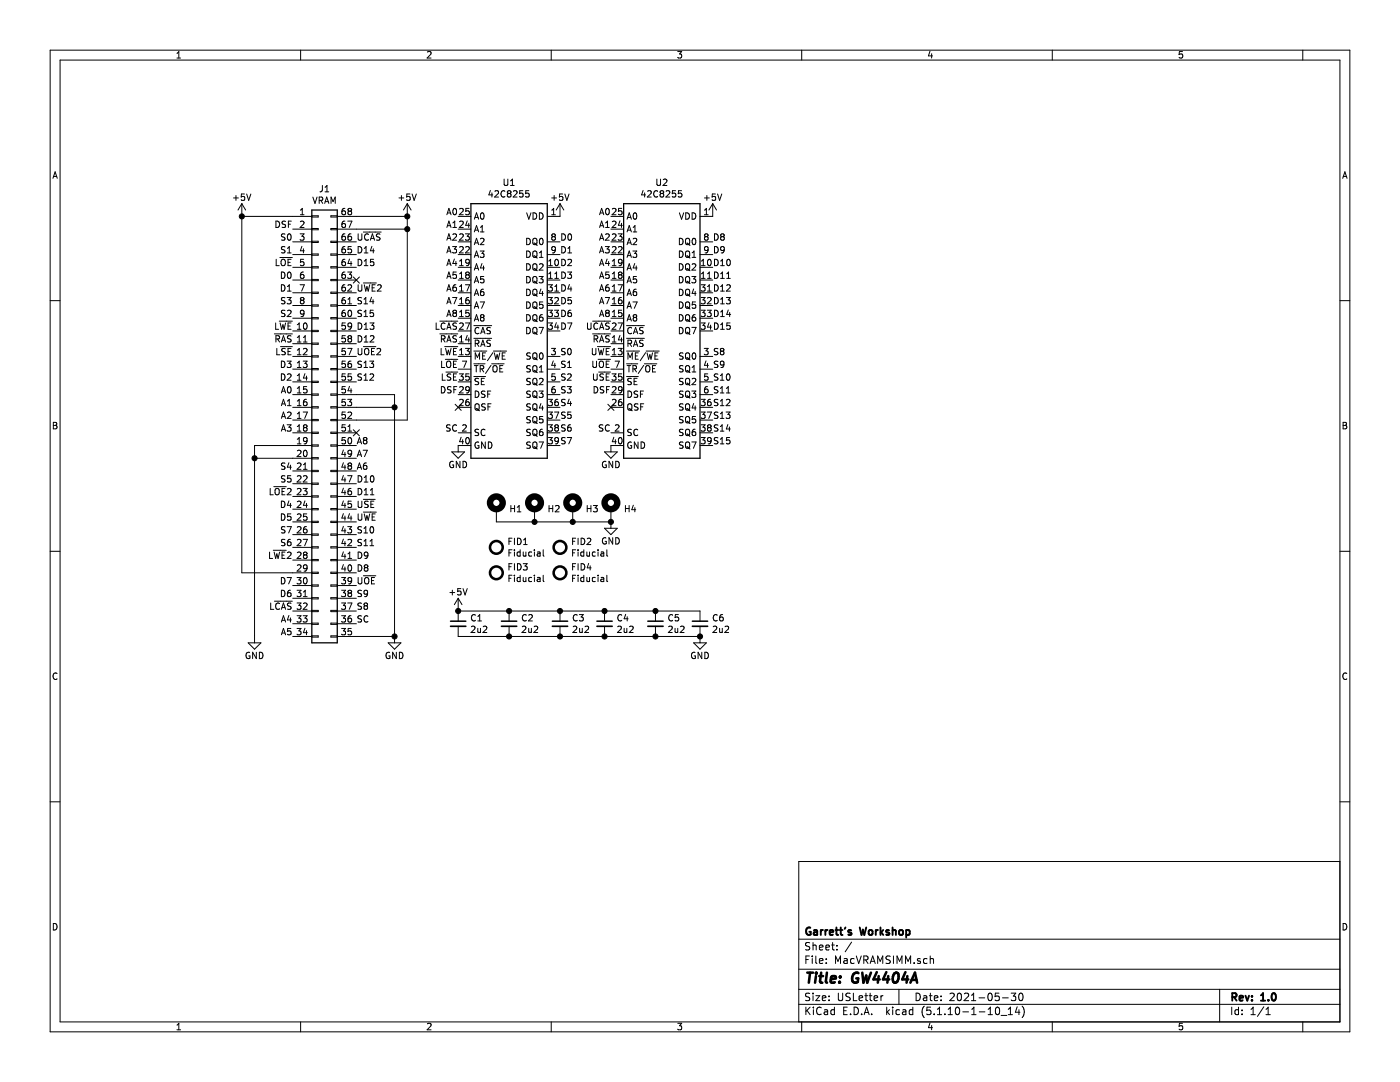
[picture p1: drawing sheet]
EESchema Schematic File Version 4
EELAYER 30 0
EELAYER END
$Descr USLetter 11000 8500
encoding utf-8
Sheet 1 1
Title "GW4404A"
Date "2021-05-30"
Rev "1.0"
Comp "Garrett's Workshop"
Comment1 ""
Comment2 ""
Comment3 ""
Comment4 ""
$EndDescr
Wire Wire Line
	3600 4800 4000 4800
Wire Wire Line
	3600 5000 4000 5000
$Comp
L Device:C_Small C2
U 1 1
P 4000 4900
F 0 "C2" H 4092 4946 50  0000 L CNN
F 1 "2u2" H 4092 4855 50  0000 L CNN
F 2 "stdpads:C_0805" H 4000 4900 50  0001 C CNN
F 3 "" H 4000 4900 50  0001 C CNN
	1    4000 4900
	1    0    0    -1  
$EndComp
$Comp
L Device:C_Small C3
U 1 1
P 4400 4900
F 0 "C3" H 4492 4946 50  0000 L CNN
F 1 "2u2" H 4492 4855 50  0000 L CNN
F 2 "stdpads:C_0805" H 4400 4900 50  0001 C CNN
F 3 "" H 4400 4900 50  0001 C CNN
	1    4400 4900
	1    0    0    -1  
$EndComp
Connection ~ 4000 4800
Wire Wire Line
	4000 4800 4400 4800
Connection ~ 4000 5000
Wire Wire Line
	4000 5000 4400 5000
$Comp
L power:+5V #PWR0146
U 1 1
P 3600 4800
F 0 "#PWR0146" H 3600 4650 50  0001 C CNN
F 1 "+5V" H 3600 4950 50  0000 C CNN
F 2 "" H 3600 4800 50  0001 C CNN
F 3 "" H 3600 4800 50  0001 C CNN
	1    3600 4800
	1    0    0    -1  
$EndComp
Connection ~ 3600 4800
$Comp
L Device:C_Small C4
U 1 1
P 4750 4900
F 0 "C4" H 4842 4946 50  0000 L CNN
F 1 "2u2" H 4842 4855 50  0000 L CNN
F 2 "stdpads:C_0805" H 4750 4900 50  0001 C CNN
F 3 "" H 4750 4900 50  0001 C CNN
	1    4750 4900
	1    0    0    -1  
$EndComp
Connection ~ 4400 5000
Wire Wire Line
	4400 5000 4750 5000
$Comp
L Mechanical:MountingHole_Pad H3
U 1 1
P 4500 4000
F 0 "H3" H 4600 4003 50  0000 L CNN
F 1 " " H 4600 3958 50  0001 L CNN
F 2 "stdpads:PasteHole_1.1mm_PTH" H 4500 4000 50  0001 C CNN
F 3 "" H 4500 4000 50  0001 C CNN
	1    4500 4000
	1    0    0    -1  
$EndComp
$Comp
L Mechanical:MountingHole_Pad H4
U 1 1
P 4800 4000
F 0 "H4" H 4900 4003 50  0000 L CNN
F 1 " " H 4900 3958 50  0001 L CNN
F 2 "stdpads:PasteHole_1.1mm_PTH" H 4800 4000 50  0001 C CNN
F 3 "" H 4800 4000 50  0001 C CNN
	1    4800 4000
	1    0    0    -1  
$EndComp
$Comp
L power:GND #PWR0145
U 1 1
P 4800 4100
F 0 "#PWR0145" H 4800 3850 50  0001 C CNN
F 1 "GND" H 4800 3950 50  0000 C CNN
F 2 "" H 4800 4100 50  0001 C CNN
F 3 "" H 4800 4100 50  0001 C CNN
	1    4800 4100
	-1   0    0    -1  
$EndComp
$Comp
L Mechanical:Fiducial FID1
U 1 1
P 3900 4300
F 0 "FID1" H 3985 4346 50  0000 L CNN
F 1 "Fiducial" H 3985 4255 50  0000 L CNN
F 2 "stdpads:Fiducial" H 3900 4300 50  0001 C CNN
F 3 "" H 3900 4300 50  0001 C CNN
	1    3900 4300
	1    0    0    -1  
$EndComp
$Comp
L Mechanical:Fiducial FID2
U 1 1
P 4400 4300
F 0 "FID2" H 4485 4346 50  0000 L CNN
F 1 "Fiducial" H 4485 4255 50  0000 L CNN
F 2 "stdpads:Fiducial" H 4400 4300 50  0001 C CNN
F 3 "" H 4400 4300 50  0001 C CNN
	1    4400 4300
	1    0    0    -1  
$EndComp
$Comp
L Mechanical:Fiducial FID3
U 1 1
P 3900 4500
F 0 "FID3" H 3985 4546 50  0000 L CNN
F 1 "Fiducial" H 3985 4455 50  0000 L CNN
F 2 "stdpads:Fiducial" H 3900 4500 50  0001 C CNN
F 3 "" H 3900 4500 50  0001 C CNN
	1    3900 4500
	1    0    0    -1  
$EndComp
$Comp
L Mechanical:Fiducial FID4
U 1 1
P 4400 4500
F 0 "FID4" H 4485 4546 50  0000 L CNN
F 1 "Fiducial" H 4485 4455 50  0000 L CNN
F 2 "stdpads:Fiducial" H 4400 4500 50  0001 C CNN
F 3 "" H 4400 4500 50  0001 C CNN
	1    4400 4500
	1    0    0    -1  
$EndComp
$Comp
L Mechanical:MountingHole_Pad H2
U 1 1
P 4200 4000
F 0 "H2" H 4300 4003 50  0000 L CNN
F 1 " " H 4300 3958 50  0001 L CNN
F 2 "stdpads:PasteHole_1.1mm_PTH" H 4200 4000 50  0001 C CNN
F 3 "" H 4200 4000 50  0001 C CNN
	1    4200 4000
	1    0    0    -1  
$EndComp
$Comp
L Mechanical:MountingHole_Pad H1
U 1 1
P 3900 4000
F 0 "H1" H 4000 4003 50  0000 L CNN
F 1 " " H 4000 3958 50  0001 L CNN
F 2 "stdpads:PasteHole_1.1mm_PTH" H 3900 4000 50  0001 C CNN
F 3 "" H 3900 4000 50  0001 C CNN
	1    3900 4000
	1    0    0    -1  
$EndComp
Wire Wire Line
	3900 4100 4200 4100
Connection ~ 4200 4100
Wire Wire Line
	4200 4100 4500 4100
Connection ~ 4500 4100
Wire Wire Line
	4500 4100 4800 4100
Connection ~ 4800 4100
$Comp
L GW_RAM:VRAM-256kx8-SOP-40 U2
U 1 1
P 5200 2600
F 0 "U2" H 5200 3767 50  0000 C CNN
F 1 "42C8255" H 5200 3676 50  0000 C CNN
F 2 "stdpads:SOJ-40-400mil-Skinny" H 5200 1550 50  0001 C CNN
F 3 "" H 5200 2350 50  0001 C CNN
	1    5200 2600
	1    0    0    -1  
$EndComp
Text Label 3600 1700 2    50   ~ 0
A0
Text Label 3600 1800 2    50   ~ 0
A1
Text Label 3600 1900 2    50   ~ 0
A2
Text Label 3600 2000 2    50   ~ 0
A3
Text Label 3600 2100 2    50   ~ 0
A4
Text Label 3600 2200 2    50   ~ 0
A5
Text Label 3600 2300 2    50   ~ 0
A6
Text Label 3600 2400 2    50   ~ 0
A7
Text Label 3600 2500 2    50   ~ 0
A8
Text Label 3600 2600 2    50   ~ 0
L~CAS~
Text Label 3600 2700 2    50   ~ 0
~RAS~
Text Label 3600 2800 2    50   ~ 0
L~WE~
Text Label 3600 2900 2    50   ~ 0
L~OE~
Text Label 3600 3000 2    50   ~ 0
L~SE~
Text Label 3600 3100 2    50   ~ 0
DSF
NoConn ~ 3600 3200
Text Label 3600 3400 2    50   ~ 0
SC
Text Label 4400 2800 0    50   ~ 0
S0
Text Label 4400 2900 0    50   ~ 0
S1
Text Label 4400 3000 0    50   ~ 0
S2
Text Label 4400 3100 0    50   ~ 0
S3
Text Label 4400 3200 0    50   ~ 0
S4
Text Label 4400 3300 0    50   ~ 0
S5
Text Label 4400 3400 0    50   ~ 0
S6
Text Label 4400 3500 0    50   ~ 0
S7
Text Label 4400 1900 0    50   ~ 0
D0
Text Label 4400 2000 0    50   ~ 0
D1
Text Label 4400 2100 0    50   ~ 0
D2
Text Label 4400 2200 0    50   ~ 0
D3
Text Label 4400 2300 0    50   ~ 0
D4
Text Label 4400 2400 0    50   ~ 0
D5
Text Label 4400 2500 0    50   ~ 0
D6
Text Label 4400 2600 0    50   ~ 0
D7
Text Label 5600 1900 0    50   ~ 0
D8
Text Label 5600 2000 0    50   ~ 0
D9
Text Label 5600 2100 0    50   ~ 0
D10
Text Label 5600 2200 0    50   ~ 0
D11
Text Label 5600 2300 0    50   ~ 0
D12
Text Label 5600 2400 0    50   ~ 0
D13
Text Label 5600 2500 0    50   ~ 0
D14
Text Label 5600 2600 0    50   ~ 0
D15
Text Label 5600 2800 0    50   ~ 0
S8
Text Label 5600 2900 0    50   ~ 0
S9
Text Label 2800 4200 0    50   ~ 0
S10
Text Label 2800 4300 0    50   ~ 0
S11
Text Label 5600 3200 0    50   ~ 0
S12
Text Label 5600 3300 0    50   ~ 0
S13
Text Label 5600 3400 0    50   ~ 0
S14
Text Label 5600 3500 0    50   ~ 0
S15
Text Label 4800 1700 2    50   ~ 0
A0
Text Label 4800 1800 2    50   ~ 0
A1
Text Label 4800 1900 2    50   ~ 0
A2
Text Label 4800 2000 2    50   ~ 0
A3
Text Label 4800 2100 2    50   ~ 0
A4
Text Label 4800 2200 2    50   ~ 0
A5
Text Label 4800 2300 2    50   ~ 0
A6
Text Label 4800 2400 2    50   ~ 0
A7
Text Label 4800 2500 2    50   ~ 0
A8
Text Label 4800 2600 2    50   ~ 0
U~CAS~
Text Label 4800 2700 2    50   ~ 0
~RAS~
Text Label 4800 2800 2    50   ~ 0
U~WE~
Text Label 4800 2900 2    50   ~ 0
U~OE~
Text Label 4800 3000 2    50   ~ 0
U~SE~
Text Label 4800 3100 2    50   ~ 0
DSF
Text Label 4800 3400 2    50   ~ 0
SC
NoConn ~ 4800 3200
$Comp
L power:+5V #PWR0101
U 1 1
P 5600 1700
F 0 "#PWR0101" H 5600 1550 50  0001 C CNN
F 1 "+5V" H 5600 1850 50  0000 C CNN
F 2 "" H 5600 1700 50  0001 C CNN
F 3 "" H 5600 1700 50  0001 C CNN
	1    5600 1700
	1    0    0    -1  
$EndComp
$Comp
L power:+5V #PWR0102
U 1 1
P 4400 1700
F 0 "#PWR0102" H 4400 1550 50  0001 C CNN
F 1 "+5V" H 4400 1850 50  0000 C CNN
F 2 "" H 4400 1700 50  0001 C CNN
F 3 "" H 4400 1700 50  0001 C CNN
	1    4400 1700
	1    0    0    -1  
$EndComp
$Comp
L power:GND #PWR0103
U 1 1
P 4800 3500
F 0 "#PWR0103" H 4800 3250 50  0001 C CNN
F 1 "GND" H 4800 3350 50  0000 C CNN
F 2 "" H 4800 3500 50  0001 C CNN
F 3 "" H 4800 3500 50  0001 C CNN
	1    4800 3500
	1    0    0    -1  
$EndComp
$Comp
L power:GND #PWR0104
U 1 1
P 3600 3500
F 0 "#PWR0104" H 3600 3250 50  0001 C CNN
F 1 "GND" H 3600 3350 50  0000 C CNN
F 2 "" H 3600 3500 50  0001 C CNN
F 3 "" H 3600 3500 50  0001 C CNN
	1    3600 3500
	1    0    0    -1  
$EndComp
$Comp
L Connector_Generic:Conn_02x34_Counter_Clockwise J1
U 1 1
P 2500 3300
F 0 "J1" H 2550 5117 50  0000 C CNN
F 1 "VRAM" H 2550 5026 50  0000 C CNN
F 2 "stdpads:MacVRAMSIMM_Edge" H 2500 3300 50  0001 C CNN
F 3 "" H 2500 3300 50  0001 C CNN
	1    2500 3300
	1    0    0    -1  
$EndComp
$Comp
L power:+5V #PWR0105
U 1 1
P 1900 1700
F 0 "#PWR0105" H 1900 1550 50  0001 C CNN
F 1 "+5V" H 1900 1850 50  0000 C CNN
F 2 "" H 1900 1700 50  0001 C CNN
F 3 "" H 1900 1700 50  0001 C CNN
	1    1900 1700
	1    0    0    -1  
$EndComp
Wire Wire Line
	1900 1700 2300 1700
Wire Wire Line
	1900 1700 1900 4500
Wire Wire Line
	1900 4500 2300 4500
Connection ~ 1900 1700
$Comp
L power:+5V #PWR0106
U 1 1
P 3200 1700
F 0 "#PWR0106" H 3200 1550 50  0001 C CNN
F 1 "+5V" H 3200 1850 50  0000 C CNN
F 2 "" H 3200 1700 50  0001 C CNN
F 3 "" H 3200 1700 50  0001 C CNN
	1    3200 1700
	-1   0    0    -1  
$EndComp
Wire Wire Line
	3200 1700 2800 1700
Wire Wire Line
	3200 1700 3200 1800
Wire Wire Line
	3200 3300 2800 3300
Connection ~ 3200 1700
Wire Wire Line
	2800 1800 3200 1800
Connection ~ 3200 1800
Wire Wire Line
	3200 1800 3200 3300
Wire Wire Line
	2300 3500 2000 3500
Wire Wire Line
	2000 3500 2000 3600
Wire Wire Line
	2300 3600 2000 3600
Connection ~ 2000 3600
Wire Wire Line
	2000 3600 2000 5000
Wire Wire Line
	2800 5000 3100 5000
Wire Wire Line
	3100 5000 3100 3200
Wire Wire Line
	3100 3200 2800 3200
Wire Wire Line
	2800 3100 3100 3100
Wire Wire Line
	3100 3100 3100 3200
Connection ~ 3100 3200
$Comp
L power:GND #PWR0107
U 1 1
P 3100 5000
F 0 "#PWR0107" H 3100 4750 50  0001 C CNN
F 1 "GND" H 3100 4850 50  0000 C CNN
F 2 "" H 3100 5000 50  0001 C CNN
F 3 "" H 3100 5000 50  0001 C CNN
	1    3100 5000
	1    0    0    -1  
$EndComp
Connection ~ 3100 5000
$Comp
L power:GND #PWR0108
U 1 1
P 2000 5000
F 0 "#PWR0108" H 2000 4750 50  0001 C CNN
F 1 "GND" H 2000 4850 50  0000 C CNN
F 2 "" H 2000 5000 50  0001 C CNN
F 3 "" H 2000 5000 50  0001 C CNN
	1    2000 5000
	1    0    0    -1  
$EndComp
Text Label 2300 1800 2    50   ~ 0
DSF
Text Label 2300 1900 2    50   ~ 0
S0
Text Label 2300 2000 2    50   ~ 0
S1
Text Label 2300 2100 2    50   ~ 0
L~OE~
Text Label 2300 2200 2    50   ~ 0
D0
Text Label 2300 2300 2    50   ~ 0
D1
Text Label 2300 2400 2    50   ~ 0
S3
Text Label 2300 2500 2    50   ~ 0
S2
Text Label 2300 2600 2    50   ~ 0
L~WE~
Text Label 2300 2700 2    50   ~ 0
~RAS~
Text Label 2300 2800 2    50   ~ 0
L~SE~
Text Label 2300 2900 2    50   ~ 0
D3
Text Label 2300 3000 2    50   ~ 0
D2
Text Label 2300 3100 2    50   ~ 0
A0
Text Label 2300 3200 2    50   ~ 0
A1
Text Label 2300 3300 2    50   ~ 0
A2
Text Label 2300 3400 2    50   ~ 0
A3
Text Label 2300 3700 2    50   ~ 0
S4
Text Label 2300 3800 2    50   ~ 0
S5
Text Label 2300 4000 2    50   ~ 0
D4
Text Label 2300 4100 2    50   ~ 0
D5
Text Label 2300 4300 2    50   ~ 0
S6
Text Label 2300 4200 2    50   ~ 0
S7
Text Label 2300 4700 2    50   ~ 0
D6
Text Label 2300 4600 2    50   ~ 0
D7
Text Label 2300 4800 2    50   ~ 0
L~CAS~
Text Label 2300 4900 2    50   ~ 0
A4
Text Label 2300 5000 2    50   ~ 0
A5
Text Label 2800 4900 0    50   ~ 0
SC
Text Label 2800 4800 0    50   ~ 0
S8
Text Label 2800 4700 0    50   ~ 0
S9
Text Label 2800 4600 0    50   ~ 0
U~OE~
Text Label 2800 4500 0    50   ~ 0
D8
Text Label 2800 4400 0    50   ~ 0
D9
Text Label 5600 3000 0    50   ~ 0
S10
Text Label 5600 3100 0    50   ~ 0
S11
Text Label 2800 4100 0    50   ~ 0
U~WE~
Text Label 2800 4000 0    50   ~ 0
U~SE~
Text Label 2800 3800 0    50   ~ 0
D10
Text Label 2800 3900 0    50   ~ 0
D11
Text Label 2800 3700 0    50   ~ 0
A6
Text Label 2800 3600 0    50   ~ 0
A7
Text Label 2800 3500 0    50   ~ 0
A8
NoConn ~ 2800 3400
Text Label 2800 3000 0    50   ~ 0
S12
Text Label 2800 2900 0    50   ~ 0
S13
Text Label 2800 2700 0    50   ~ 0
D12
Text Label 2800 2600 0    50   ~ 0
D13
Text Label 2800 2400 0    50   ~ 0
S14
Text Label 2800 2500 0    50   ~ 0
S15
Text Label 2800 2000 0    50   ~ 0
D14
Text Label 2800 2100 0    50   ~ 0
D15
Text Label 2800 1900 0    50   ~ 0
U~CAS~
NoConn ~ 2800 2200
Connection ~ 4750 5000
Connection ~ 4400 4800
$Comp
L Device:C_Small C1
U 1 1
P 3600 4900
F 0 "C1" H 3692 4946 50  0000 L CNN
F 1 "2u2" H 3692 4855 50  0000 L CNN
F 2 "stdpads:C_0805" H 3600 4900 50  0001 C CNN
F 3 "" H 3600 4900 50  0001 C CNN
	1    3600 4900
	1    0    0    -1  
$EndComp
$Comp
L GW_RAM:VRAM-256kx8-SOP-40 U1
U 1 1
P 4000 2600
F 0 "U1" H 4000 3767 50  0000 C CNN
F 1 "42C8255" H 4000 3676 50  0000 C CNN
F 2 "stdpads:SOJ-40-400mil-Skinny" H 4000 1550 50  0001 C CNN
F 3 "" H 4000 2350 50  0001 C CNN
	1    4000 2600
	1    0    0    -1  
$EndComp
Text Label 2300 4400 2    50   ~ 0
L~WE~2
Text Label 2800 2300 0    50   ~ 0
U~WE~2
Text Label 2300 3900 2    50   ~ 0
L~OE~2
Text Label 2800 2800 0    50   ~ 0
U~OE~2
Wire Wire Line
	4400 4800 4750 4800
$Comp
L Device:C_Small C5
U 1 1
P 5150 4900
F 0 "C5" H 5242 4946 50  0000 L CNN
F 1 "2u2" H 5242 4855 50  0000 L CNN
F 2 "stdpads:C_0805" H 5150 4900 50  0001 C CNN
F 3 "" H 5150 4900 50  0001 C CNN
	1    5150 4900
	1    0    0    -1  
$EndComp
Wire Wire Line
	4750 4800 5150 4800
Wire Wire Line
	4750 5000 5150 5000
$Comp
L Device:C_Small C6
U 1 1
P 5500 4900
F 0 "C6" H 5592 4946 50  0000 L CNN
F 1 "2u2" H 5592 4855 50  0000 L CNN
F 2 "stdpads:C_0805" H 5500 4900 50  0001 C CNN
F 3 "" H 5500 4900 50  0001 C CNN
	1    5500 4900
	1    0    0    -1  
$EndComp
Connection ~ 5150 5000
Wire Wire Line
	5150 5000 5500 5000
Connection ~ 5500 5000
$Comp
L power:GND #PWR0109
U 1 1
P 5500 5000
F 0 "#PWR0109" H 5500 4750 50  0001 C CNN
F 1 "GND" H 5500 4850 50  0000 C CNN
F 2 "" H 5500 5000 50  0001 C CNN
F 3 "" H 5500 5000 50  0001 C CNN
	1    5500 5000
	1    0    0    -1  
$EndComp
Wire Wire Line
	5150 4800 5500 4800
Connection ~ 4750 4800
Connection ~ 5150 4800
$EndSCHEMATC
